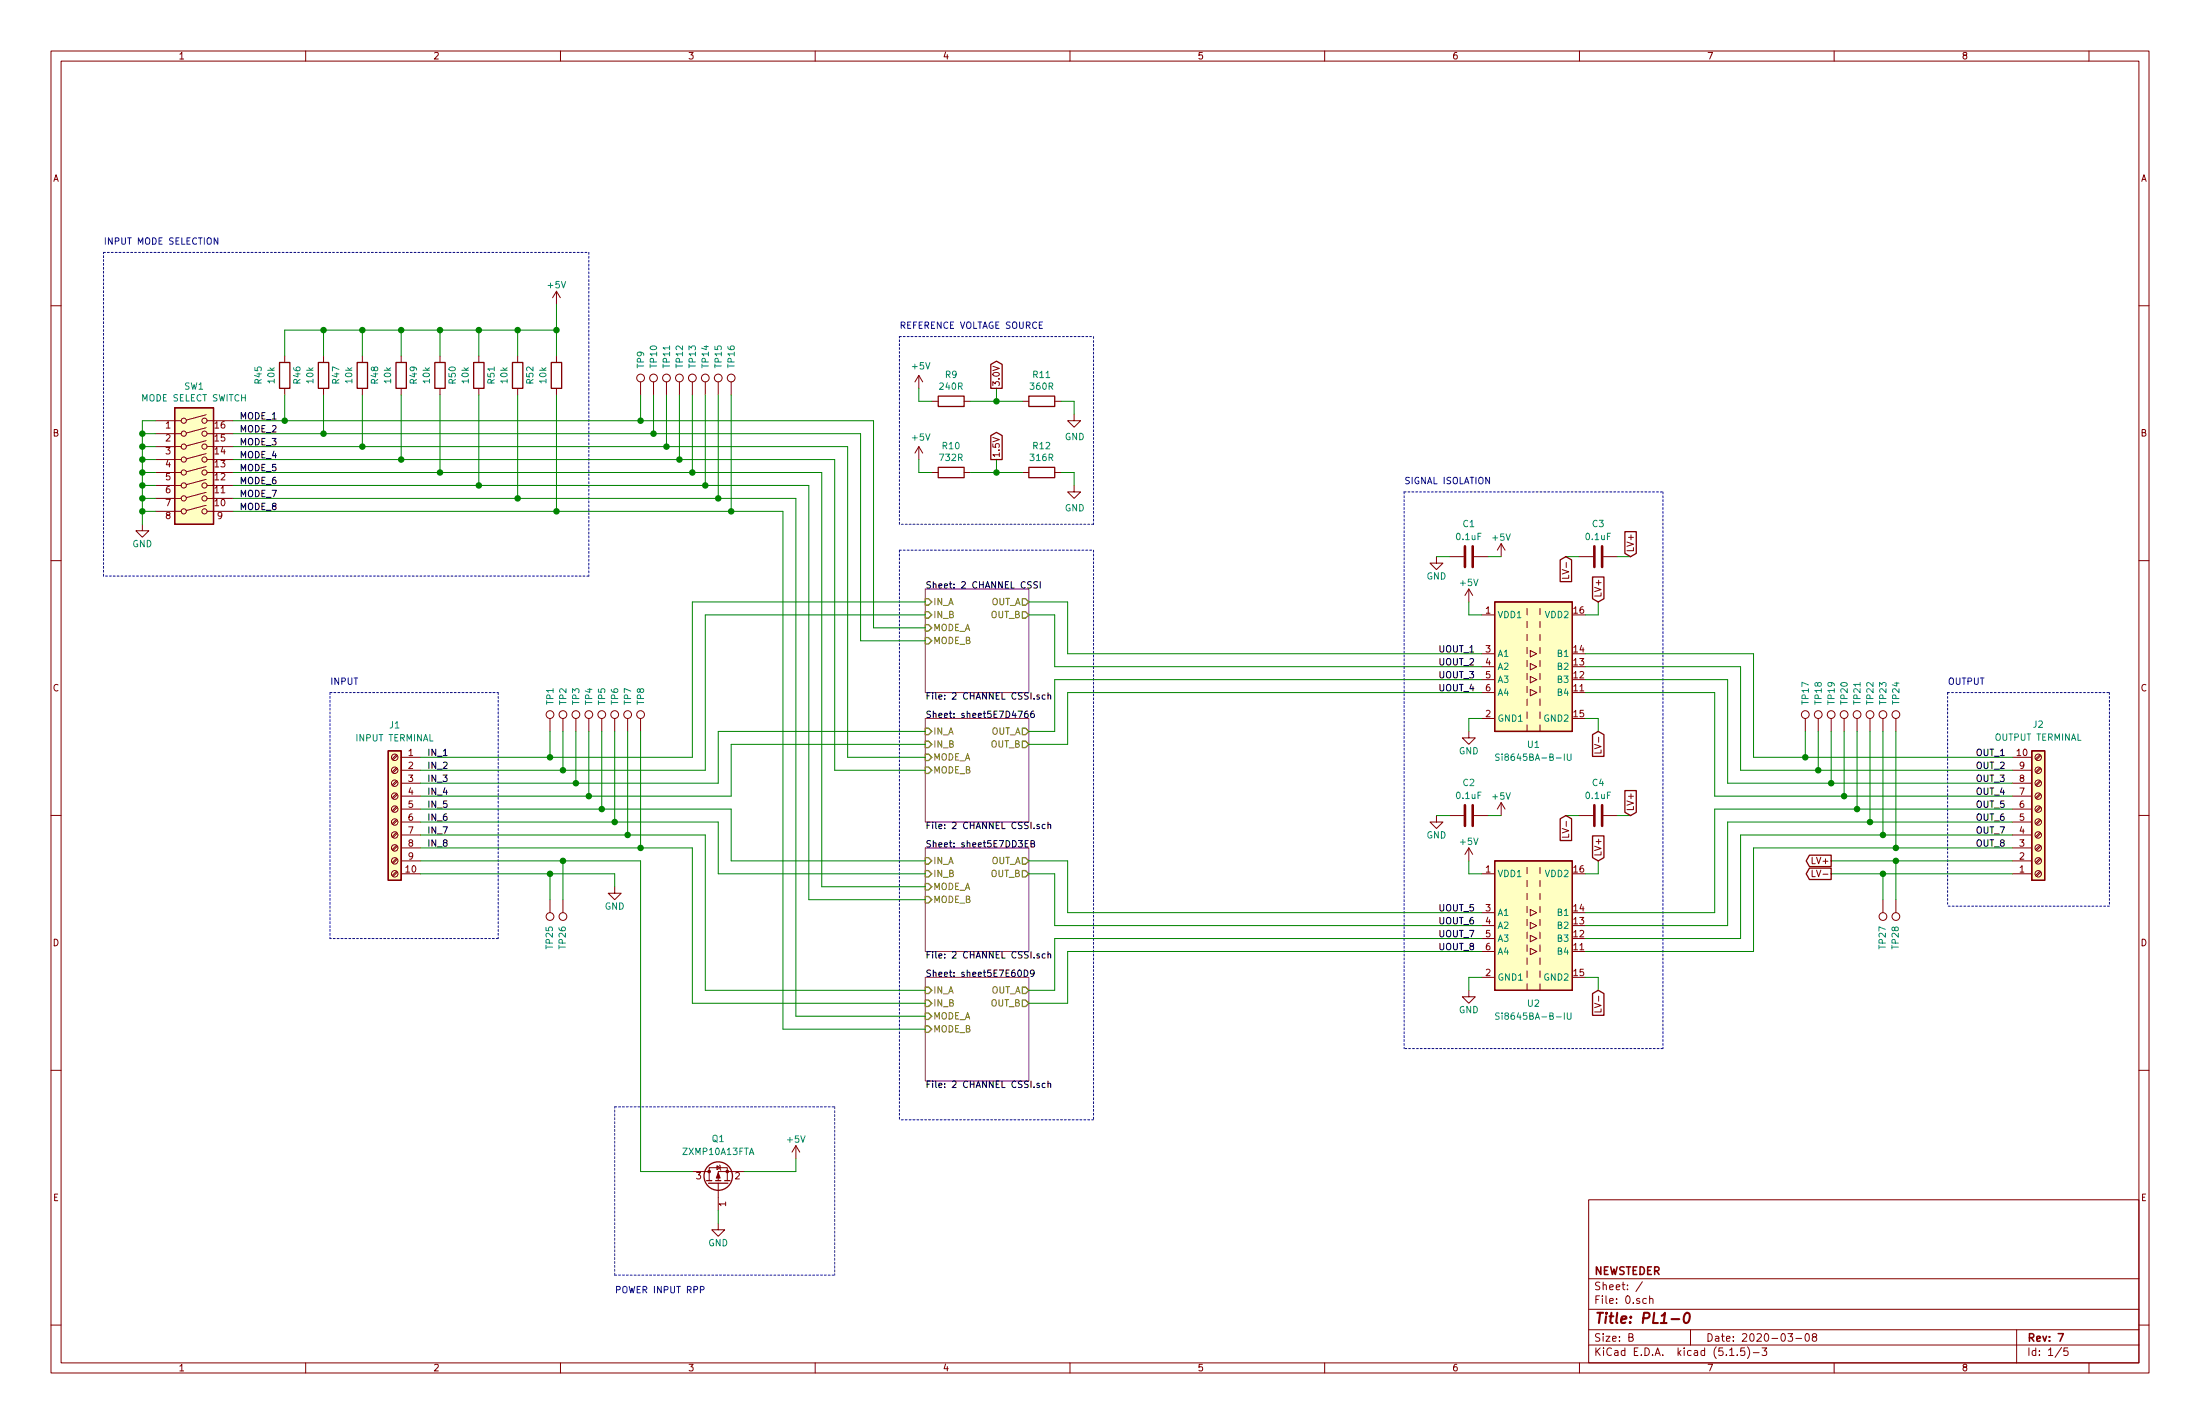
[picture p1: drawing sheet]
EESchema Schematic File Version 4
EELAYER 30 0
EELAYER END
$Descr B 17000 11000
encoding utf-8
Sheet 1 5
Title "PL1-0"
Date "2020-03-08"
Rev "7"
Comp "NEWSTEDER"
Comment1 ""
Comment2 ""
Comment3 ""
Comment4 ""
$EndDescr
$Comp
L Connector:Screw_Terminal_01x10 J2
U 1 1
P 15750 6350
F 0 "J2" H 15750 5600 50  0000 C CNN
F 1 "OUTPUT TERMINAL" H 15750 5700 50  0000 C CNN
F 2 "newsteder:TerminalBlock_Phoenix_PT-1,5-10-5.0-H_1x10_P5.00mm_Horizontal" H 15750 6350 50  0001 C CNN
F 3 "~" H 15750 6350 50  0001 C CNN
	1    15750 6350
	1    0    0    1   
$EndComp
$Comp
L Isolator:Si8645BA-B-IU U1
U 1 1
P 11850 5150
F 0 "U1" H 11850 4550 50  0000 C CNN
F 1 "Si8645BA-B-IU" H 11850 4450 50  0000 C CNN
F 2 "Package_SO:QSOP-16_3.9x4.9mm_P0.635mm" H 11850 4600 50  0001 C CIN
F 3 "https://www.silabs.com/documents/public/data-sheets/si864x-datasheet.pdf" H 11850 5550 50  0001 C CNN
	1    11850 5150
	1    0    0    -1  
$EndComp
$Comp
L Isolator:Si8645BA-B-IU U2
U 1 1
P 11850 7150
F 0 "U2" H 11850 6550 50  0000 C CNN
F 1 "Si8645BA-B-IU" H 11850 6450 50  0000 C CNN
F 2 "Package_SO:QSOP-16_3.9x4.9mm_P0.635mm" H 11850 6600 50  0001 C CIN
F 3 "https://www.silabs.com/documents/public/data-sheets/si864x-datasheet.pdf" H 11850 7550 50  0001 C CNN
	1    11850 7150
	1    0    0    -1  
$EndComp
$Comp
L Switch:SW_DIP_x08 SW1
U 1 1
P 1500 3650
F 0 "SW1" H 1500 4317 50  0000 C CNN
F 1 "MODE SELECT SWITCH" H 1500 4226 50  0000 C CNN
F 2 "Button_Switch_THT:SW_DIP_SPSTx08_Slide_9.78x22.5mm_W7.62mm_P2.54mm" H 1500 3650 50  0001 C CNN
F 3 "~" H 1500 3650 50  0001 C CNN
	1    1500 3650
	1    0    0    -1  
$EndComp
$Comp
L power:+5V #PWR09
U 1 1
P 11350 4650
F 0 "#PWR09" H 11350 4500 50  0001 C CNN
F 1 "+5V" H 11350 4800 50  0000 C CNN
F 2 "" H 11350 4650 50  0001 C CNN
F 3 "" H 11350 4650 50  0001 C CNN
	1    11350 4650
	1    0    0    -1  
$EndComp
Wire Wire Line
	11350 4650 11350 4750
Wire Wire Line
	11350 4750 11450 4750
$Comp
L power:GND #PWR010
U 1 1
P 11350 5650
F 0 "#PWR010" H 11350 5400 50  0001 C CNN
F 1 "GND" H 11350 5500 50  0000 C CNN
F 2 "" H 11350 5650 50  0001 C CNN
F 3 "" H 11350 5650 50  0001 C CNN
	1    11350 5650
	1    0    0    -1  
$EndComp
Wire Wire Line
	11350 5650 11350 5550
Wire Wire Line
	11350 5550 11450 5550
$Comp
L power:+5V #PWR011
U 1 1
P 11350 6650
F 0 "#PWR011" H 11350 6500 50  0001 C CNN
F 1 "+5V" H 11350 6800 50  0000 C CNN
F 2 "" H 11350 6650 50  0001 C CNN
F 3 "" H 11350 6650 50  0001 C CNN
	1    11350 6650
	1    0    0    -1  
$EndComp
Wire Wire Line
	11350 6650 11350 6750
Wire Wire Line
	11350 6750 11450 6750
$Comp
L power:GND #PWR012
U 1 1
P 11350 7650
F 0 "#PWR012" H 11350 7400 50  0001 C CNN
F 1 "GND" H 11350 7500 50  0000 C CNN
F 2 "" H 11350 7650 50  0001 C CNN
F 3 "" H 11350 7650 50  0001 C CNN
	1    11350 7650
	1    0    0    -1  
$EndComp
Wire Wire Line
	11350 7650 11350 7550
Wire Wire Line
	11350 7550 11450 7550
$Comp
L Device:C C3
U 1 1
P 12350 4300
F 0 "C3" V 12600 4300 50  0000 C CNN
F 1 "0.1uF" V 12500 4300 50  0000 C CNN
F 2 "Capacitor_SMD:C_0603_1608Metric" H 12388 4150 50  0001 C CNN
F 3 "~" H 12350 4300 50  0001 C CNN
	1    12350 4300
	0    -1   -1   0   
$EndComp
$Comp
L Device:C C4
U 1 1
P 12350 6300
F 0 "C4" V 12600 6300 50  0000 C CNN
F 1 "0.1uF" V 12500 6300 50  0000 C CNN
F 2 "Capacitor_SMD:C_0603_1608Metric" H 12388 6150 50  0001 C CNN
F 3 "~" H 12350 6300 50  0001 C CNN
	1    12350 6300
	0    -1   -1   0   
$EndComp
$Comp
L Device:C C2
U 1 1
P 11350 6300
F 0 "C2" V 11600 6300 50  0000 C CNN
F 1 "0.1uF" V 11500 6300 50  0000 C CNN
F 2 "Capacitor_SMD:C_0603_1608Metric" H 11388 6150 50  0001 C CNN
F 3 "~" H 11350 6300 50  0001 C CNN
	1    11350 6300
	0    -1   -1   0   
$EndComp
$Comp
L Device:C C1
U 1 1
P 11350 4300
F 0 "C1" V 11600 4300 50  0000 C CNN
F 1 "0.1uF" V 11500 4300 50  0000 C CNN
F 2 "Capacitor_SMD:C_0603_1608Metric" H 11388 4150 50  0001 C CNN
F 3 "~" H 11350 4300 50  0001 C CNN
	1    11350 4300
	0    -1   -1   0   
$EndComp
Text Label 11400 5050 2    50   ~ 0
UOUT_1
Text Label 11400 5150 2    50   ~ 0
UOUT_2
Text Label 11400 5250 2    50   ~ 0
UOUT_3
Text Label 11400 7050 2    50   ~ 0
UOUT_5
Text Label 11400 7150 2    50   ~ 0
UOUT_6
Text Label 11400 7250 2    50   ~ 0
UOUT_7
Text Label 11400 7350 2    50   ~ 0
UOUT_8
Text Label 15500 5850 2    50   ~ 0
OUT_1
Text Label 15500 5950 2    50   ~ 0
OUT_2
Text Label 15500 6050 2    50   ~ 0
OUT_3
Text Label 15500 6150 2    50   ~ 0
OUT_4
Text Label 15500 6250 2    50   ~ 0
OUT_5
Text Label 15500 6350 2    50   ~ 0
OUT_6
Text Label 15500 6450 2    50   ~ 0
OUT_7
Wire Wire Line
	12250 4750 12350 4750
Wire Wire Line
	12350 4750 12350 4650
Wire Wire Line
	12250 5550 12350 5550
Wire Wire Line
	12350 5550 12350 5650
Text GLabel 12350 4650 1    50   Input ~ 0
LV+
Text GLabel 12350 5650 3    50   Input ~ 0
LV-
Text GLabel 12350 6650 1    50   Input ~ 0
LV+
Wire Wire Line
	12250 6750 12350 6750
Wire Wire Line
	12350 6750 12350 6650
Wire Wire Line
	12250 7550 12350 7550
Wire Wire Line
	12350 7550 12350 7650
Text GLabel 12350 7650 3    50   Input ~ 0
LV-
Wire Wire Line
	1200 3950 1100 3950
Wire Wire Line
	1200 3250 1100 3250
Wire Wire Line
	1200 3350 1100 3350
Connection ~ 1100 3350
Wire Wire Line
	1100 3350 1100 3250
Wire Wire Line
	1200 3450 1100 3450
Connection ~ 1100 3450
Wire Wire Line
	1200 3550 1100 3550
Connection ~ 1100 3550
Wire Wire Line
	1100 3550 1100 3450
Wire Wire Line
	1200 3650 1100 3650
Connection ~ 1100 3650
Wire Wire Line
	1100 3650 1100 3550
Wire Wire Line
	1100 3450 1100 3350
Wire Wire Line
	1100 3950 1100 3850
Wire Wire Line
	1200 3750 1100 3750
Connection ~ 1100 3750
Wire Wire Line
	1100 3750 1100 3650
Wire Wire Line
	1200 3850 1100 3850
Connection ~ 1100 3850
Wire Wire Line
	1100 3850 1100 3750
$Comp
L power:GND #PWR01
U 1 1
P 1100 4050
F 0 "#PWR01" H 1100 3800 50  0001 C CNN
F 1 "GND" H 1100 3900 50  0000 C CNN
F 2 "" H 1100 4050 50  0001 C CNN
F 3 "" H 1100 4050 50  0001 C CNN
	1    1100 4050
	1    0    0    -1  
$EndComp
Wire Wire Line
	1100 4050 1100 3950
Connection ~ 1100 3950
$Comp
L power:+5V #PWR013
U 1 1
P 11600 4300
F 0 "#PWR013" H 11600 4150 50  0001 C CNN
F 1 "+5V" H 11600 4450 50  0000 C CNN
F 2 "" H 11600 4300 50  0001 C CNN
F 3 "" H 11600 4300 50  0001 C CNN
	1    11600 4300
	1    0    0    -1  
$EndComp
Wire Wire Line
	11500 4300 11600 4300
$Comp
L power:GND #PWR07
U 1 1
P 11100 4300
F 0 "#PWR07" H 11100 4050 50  0001 C CNN
F 1 "GND" H 11100 4150 50  0000 C CNN
F 2 "" H 11100 4300 50  0001 C CNN
F 3 "" H 11100 4300 50  0001 C CNN
	1    11100 4300
	1    0    0    -1  
$EndComp
Wire Wire Line
	11100 4300 11200 4300
Text GLabel 12600 4300 1    50   Input ~ 0
LV+
Wire Wire Line
	12600 4300 12500 4300
Text GLabel 12100 4300 3    50   Input ~ 0
LV-
Wire Wire Line
	12100 4300 12200 4300
$Comp
L power:+5V #PWR014
U 1 1
P 11600 6300
F 0 "#PWR014" H 11600 6150 50  0001 C CNN
F 1 "+5V" H 11600 6450 50  0000 C CNN
F 2 "" H 11600 6300 50  0001 C CNN
F 3 "" H 11600 6300 50  0001 C CNN
	1    11600 6300
	1    0    0    -1  
$EndComp
Wire Wire Line
	11600 6300 11500 6300
$Comp
L power:GND #PWR08
U 1 1
P 11100 6300
F 0 "#PWR08" H 11100 6050 50  0001 C CNN
F 1 "GND" H 11100 6150 50  0000 C CNN
F 2 "" H 11100 6300 50  0001 C CNN
F 3 "" H 11100 6300 50  0001 C CNN
	1    11100 6300
	1    0    0    -1  
$EndComp
Wire Wire Line
	11100 6300 11200 6300
Text GLabel 12600 6300 1    50   Input ~ 0
LV+
Wire Wire Line
	12600 6300 12500 6300
Text GLabel 12100 6300 3    50   Input ~ 0
LV-
Wire Wire Line
	12100 6300 12200 6300
Text GLabel 14150 6650 0    50   Output ~ 0
LV+
Text GLabel 14150 6750 0    50   Output ~ 0
LV-
$Comp
L Device:R R9
U 1 1
P 7350 3100
F 0 "R9" V 7143 3100 50  0000 C CNN
F 1 "240R" V 7234 3100 50  0000 C CNN
F 2 "Resistor_SMD:R_0603_1608Metric" V 7280 3100 50  0001 C CNN
F 3 "~" H 7350 3100 50  0001 C CNN
	1    7350 3100
	0    -1   1    0   
$EndComp
$Comp
L Device:R R11
U 1 1
P 8050 3100
F 0 "R11" V 7843 3100 50  0000 C CNN
F 1 "360R" V 7934 3100 50  0000 C CNN
F 2 "Resistor_SMD:R_0603_1608Metric" V 7980 3100 50  0001 C CNN
F 3 "~" H 8050 3100 50  0001 C CNN
	1    8050 3100
	0    -1   1    0   
$EndComp
$Comp
L power:GND #PWR017
U 1 1
P 8300 3200
F 0 "#PWR017" H 8300 2950 50  0001 C CNN
F 1 "GND" H 8305 3027 50  0000 C CNN
F 2 "" H 8300 3200 50  0001 C CNN
F 3 "" H 8300 3200 50  0001 C CNN
	1    8300 3200
	1    0    0    -1  
$EndComp
Wire Wire Line
	8300 3200 8300 3100
Wire Wire Line
	8300 3100 8200 3100
Wire Wire Line
	7200 3100 7100 3100
Wire Wire Line
	7100 3100 7100 3000
$Comp
L power:+5V #PWR015
U 1 1
P 7100 3000
F 0 "#PWR015" H 7100 2850 50  0001 C CNN
F 1 "+5V" H 7115 3173 50  0000 C CNN
F 2 "" H 7100 3000 50  0001 C CNN
F 3 "" H 7100 3000 50  0001 C CNN
	1    7100 3000
	1    0    0    -1  
$EndComp
Wire Wire Line
	7500 3100 7700 3100
Text GLabel 7700 3000 1    50   Output ~ 0
3.0V
Wire Wire Line
	7700 3000 7700 3100
Connection ~ 7700 3100
Wire Wire Line
	7700 3100 7900 3100
$Comp
L Device:R R10
U 1 1
P 7350 3650
F 0 "R10" V 7143 3650 50  0000 C CNN
F 1 "732R" V 7234 3650 50  0000 C CNN
F 2 "Resistor_SMD:R_0603_1608Metric" V 7280 3650 50  0001 C CNN
F 3 "~" H 7350 3650 50  0001 C CNN
	1    7350 3650
	0    -1   1    0   
$EndComp
$Comp
L Device:R R12
U 1 1
P 8050 3650
F 0 "R12" V 7843 3650 50  0000 C CNN
F 1 "316R" V 7934 3650 50  0000 C CNN
F 2 "Resistor_SMD:R_0603_1608Metric" V 7980 3650 50  0001 C CNN
F 3 "~" H 8050 3650 50  0001 C CNN
	1    8050 3650
	0    -1   1    0   
$EndComp
$Comp
L power:GND #PWR018
U 1 1
P 8300 3750
F 0 "#PWR018" H 8300 3500 50  0001 C CNN
F 1 "GND" H 8305 3577 50  0000 C CNN
F 2 "" H 8300 3750 50  0001 C CNN
F 3 "" H 8300 3750 50  0001 C CNN
	1    8300 3750
	1    0    0    -1  
$EndComp
Wire Wire Line
	8300 3750 8300 3650
Wire Wire Line
	8300 3650 8200 3650
Wire Wire Line
	7200 3650 7100 3650
Wire Wire Line
	7100 3650 7100 3550
$Comp
L power:+5V #PWR016
U 1 1
P 7100 3550
F 0 "#PWR016" H 7100 3400 50  0001 C CNN
F 1 "+5V" H 7115 3723 50  0000 C CNN
F 2 "" H 7100 3550 50  0001 C CNN
F 3 "" H 7100 3550 50  0001 C CNN
	1    7100 3550
	1    0    0    -1  
$EndComp
Wire Wire Line
	7500 3650 7700 3650
Text GLabel 7700 3550 1    50   Output ~ 0
1.5V
Wire Wire Line
	7700 3550 7700 3650
Connection ~ 7700 3650
Wire Wire Line
	7700 3650 7900 3650
Text Notes 6950 2550 0    50   ~ 0
REFERENCE VOLTAGE SOURCE
$Comp
L power:+5V #PWR04
U 1 1
P 4300 2350
F 0 "#PWR04" H 4300 2200 50  0001 C CNN
F 1 "+5V" H 4300 2500 50  0000 C CNN
F 2 "" H 4300 2350 50  0001 C CNN
F 3 "" H 4300 2350 50  0001 C CNN
	1    4300 2350
	1    0    0    -1  
$EndComp
Text Label 1850 3250 0    50   ~ 0
MODE_1
Text Label 1850 3350 0    50   ~ 0
MODE_2
Text Label 1850 3450 0    50   ~ 0
MODE_3
Text Label 1850 3550 0    50   ~ 0
MODE_4
Text Label 1850 3650 0    50   ~ 0
MODE_5
Text Label 1850 3750 0    50   ~ 0
MODE_6
Text Label 1850 3850 0    50   ~ 0
MODE_7
Text Label 1850 3950 0    50   ~ 0
MODE_8
Text Label 15500 6550 2    50   ~ 0
OUT_8
$Sheet
S 7150 4550 800  800 
U 5E7D1342
F0 "2 CHANNEL CSSI" 50
F1 "2 CHANNEL CSSI.sch" 50
F2 "IN_A" I L 7150 4650 50 
F3 "IN_B" I L 7150 4750 50 
F4 "OUT_A" O R 7950 4650 50 
F5 "OUT_B" O R 7950 4750 50 
F6 "MODE_B" I L 7150 4950 50 
F7 "MODE_A" I L 7150 4850 50 
$EndSheet
$Sheet
S 7150 5550 800  800 
U 5E7D476E
F0 "sheet5E7D4766" 50
F1 "2 CHANNEL CSSI.sch" 50
F2 "IN_A" I L 7150 5650 50 
F3 "IN_B" I L 7150 5750 50 
F4 "OUT_A" O R 7950 5650 50 
F5 "OUT_B" O R 7950 5750 50 
F6 "MODE_B" I L 7150 5950 50 
F7 "MODE_A" I L 7150 5850 50 
$EndSheet
$Sheet
S 7150 6550 800  800 
U 5E7DD3F3
F0 "sheet5E7DD3EB" 50
F1 "2 CHANNEL CSSI.sch" 50
F2 "IN_A" I L 7150 6650 50 
F3 "IN_B" I L 7150 6750 50 
F4 "OUT_A" O R 7950 6650 50 
F5 "OUT_B" O R 7950 6750 50 
F6 "MODE_B" I L 7150 6950 50 
F7 "MODE_A" I L 7150 6850 50 
$EndSheet
$Sheet
S 7150 7550 800  800 
U 5E7E60E1
F0 "sheet5E7E60D9" 50
F1 "2 CHANNEL CSSI.sch" 50
F2 "IN_A" I L 7150 7650 50 
F3 "IN_B" I L 7150 7750 50 
F4 "OUT_A" O R 7950 7650 50 
F5 "OUT_B" O R 7950 7750 50 
F6 "MODE_B" I L 7150 7950 50 
F7 "MODE_A" I L 7150 7850 50 
$EndSheet
Text Label 11400 5350 2    50   ~ 0
UOUT_4
Wire Wire Line
	7950 6750 8150 6750
Wire Wire Line
	8150 6750 8150 7150
Wire Wire Line
	7950 6650 8250 6650
Wire Wire Line
	8250 6650 8250 7050
Wire Wire Line
	7950 7650 8150 7650
Wire Wire Line
	8150 7650 8150 7250
Wire Wire Line
	7950 7750 8250 7750
Wire Wire Line
	8250 7750 8250 7350
Wire Wire Line
	7950 4750 8150 4750
Wire Wire Line
	8150 4750 8150 5150
Wire Wire Line
	7950 4650 8250 4650
Wire Wire Line
	8250 4650 8250 5050
Wire Wire Line
	7950 5650 8150 5650
Wire Wire Line
	8150 5650 8150 5250
Wire Wire Line
	7950 5750 8250 5750
Wire Wire Line
	8250 5750 8250 5350
Wire Notes Line
	10850 3800 12850 3800
Wire Notes Line
	12850 3800 12850 8100
Wire Notes Line
	12850 8100 10850 8100
Wire Notes Line
	10850 3800 10850 8100
Text Notes 10850 3750 0    50   ~ 0
SIGNAL ISOLATION
Text Notes 800  1900 0    50   ~ 0
INPUT MODE SELECTION
Wire Notes Line
	15050 5350 16300 5350
Wire Notes Line
	16300 5350 16300 7000
Wire Notes Line
	16300 7000 15050 7000
Wire Notes Line
	15050 5350 15050 7000
Wire Notes Line
	6950 4250 8450 4250
Wire Notes Line
	8450 4250 8450 8650
Wire Notes Line
	8450 8650 6950 8650
Wire Notes Line
	6950 4250 6950 8650
Wire Notes Line
	6950 4050 6950 2600
Wire Notes Line
	6950 2600 8450 2600
Wire Notes Line
	8450 2600 8450 4050
Wire Notes Line
	8450 4050 6950 4050
Text Notes 15050 5300 0    50   ~ 0
OUTPUT
$Comp
L Device:R R45
U 1 1
P 2200 2900
F 0 "R45" V 2400 2900 50  0000 C CNN
F 1 "10k" V 2300 2900 50  0000 C CNN
F 2 "Resistor_SMD:R_0603_1608Metric" V 2130 2900 50  0001 C CNN
F 3 "~" H 2200 2900 50  0001 C CNN
	1    2200 2900
	-1   0    0    -1  
$EndComp
$Comp
L Device:R R46
U 1 1
P 2500 2900
F 0 "R46" V 2700 2900 50  0000 C CNN
F 1 "10k" V 2600 2900 50  0000 C CNN
F 2 "Resistor_SMD:R_0603_1608Metric" V 2430 2900 50  0001 C CNN
F 3 "~" H 2500 2900 50  0001 C CNN
	1    2500 2900
	-1   0    0    -1  
$EndComp
$Comp
L Device:R R47
U 1 1
P 2800 2900
F 0 "R47" V 3000 2900 50  0000 C CNN
F 1 "10k" V 2900 2900 50  0000 C CNN
F 2 "Resistor_SMD:R_0603_1608Metric" V 2730 2900 50  0001 C CNN
F 3 "~" H 2800 2900 50  0001 C CNN
	1    2800 2900
	-1   0    0    -1  
$EndComp
$Comp
L Device:R R48
U 1 1
P 3100 2900
F 0 "R48" V 3300 2900 50  0000 C CNN
F 1 "10k" V 3200 2900 50  0000 C CNN
F 2 "Resistor_SMD:R_0603_1608Metric" V 3030 2900 50  0001 C CNN
F 3 "~" H 3100 2900 50  0001 C CNN
	1    3100 2900
	-1   0    0    -1  
$EndComp
$Comp
L Device:R R49
U 1 1
P 3400 2900
F 0 "R49" V 3600 2900 50  0000 C CNN
F 1 "10k" V 3500 2900 50  0000 C CNN
F 2 "Resistor_SMD:R_0603_1608Metric" V 3330 2900 50  0001 C CNN
F 3 "~" H 3400 2900 50  0001 C CNN
	1    3400 2900
	-1   0    0    -1  
$EndComp
$Comp
L Device:R R50
U 1 1
P 3700 2900
F 0 "R50" V 3900 2900 50  0000 C CNN
F 1 "10k" V 3800 2900 50  0000 C CNN
F 2 "Resistor_SMD:R_0603_1608Metric" V 3630 2900 50  0001 C CNN
F 3 "~" H 3700 2900 50  0001 C CNN
	1    3700 2900
	-1   0    0    -1  
$EndComp
$Comp
L Device:R R51
U 1 1
P 4000 2900
F 0 "R51" V 4200 2900 50  0000 C CNN
F 1 "10k" V 4100 2900 50  0000 C CNN
F 2 "Resistor_SMD:R_0603_1608Metric" V 3930 2900 50  0001 C CNN
F 3 "~" H 4000 2900 50  0001 C CNN
	1    4000 2900
	-1   0    0    -1  
$EndComp
$Comp
L Device:R R52
U 1 1
P 4300 2900
F 0 "R52" V 4500 2900 50  0000 C CNN
F 1 "10k" V 4400 2900 50  0000 C CNN
F 2 "Resistor_SMD:R_0603_1608Metric" V 4230 2900 50  0001 C CNN
F 3 "~" H 4300 2900 50  0001 C CNN
	1    4300 2900
	-1   0    0    -1  
$EndComp
Wire Wire Line
	2200 2750 2200 2550
Wire Wire Line
	2200 2550 2500 2550
Wire Wire Line
	4300 2550 4300 2750
Wire Wire Line
	4300 2350 4300 2550
Connection ~ 4300 2550
Wire Wire Line
	4000 2750 4000 2550
Connection ~ 4000 2550
Wire Wire Line
	4000 2550 4300 2550
Wire Wire Line
	3700 2750 3700 2550
Connection ~ 3700 2550
Wire Wire Line
	3700 2550 4000 2550
Wire Wire Line
	3400 2750 3400 2550
Connection ~ 3400 2550
Wire Wire Line
	3400 2550 3700 2550
Wire Wire Line
	3100 2750 3100 2550
Connection ~ 3100 2550
Wire Wire Line
	3100 2550 3400 2550
Wire Wire Line
	2800 2750 2800 2550
Connection ~ 2800 2550
Wire Wire Line
	2800 2550 3100 2550
Wire Wire Line
	2500 2750 2500 2550
Connection ~ 2500 2550
Wire Wire Line
	2500 2550 2800 2550
Wire Wire Line
	4300 3950 4300 3050
Wire Wire Line
	4000 3050 4000 3850
Connection ~ 4000 3850
Wire Wire Line
	3700 3050 3700 3750
Connection ~ 3700 3750
Wire Wire Line
	3400 3050 3400 3650
Connection ~ 3400 3650
Wire Wire Line
	3100 3050 3100 3550
Connection ~ 3100 3550
Wire Wire Line
	2800 3050 2800 3450
Connection ~ 2800 3450
Wire Wire Line
	1800 3950 4300 3950
Wire Wire Line
	1800 3850 4000 3850
Wire Wire Line
	1800 3750 3700 3750
Wire Wire Line
	1800 3650 3400 3650
Wire Wire Line
	1800 3550 3100 3550
Wire Wire Line
	1800 3450 2800 3450
Wire Wire Line
	1800 3350 2500 3350
Wire Wire Line
	1800 3250 2200 3250
Wire Wire Line
	2200 3050 2200 3250
Connection ~ 2200 3250
Wire Wire Line
	2500 3050 2500 3350
Connection ~ 2500 3350
Wire Notes Line
	800  4450 800  1950
$Comp
L Connector:TestPoint TP17
U 1 1
P 13950 5650
F 0 "TP17" V 13950 5850 50  0000 L CNN
F 1 "TestPoint" H 14008 5677 50  0001 L CNN
F 2 "TestPoint:TestPoint_Pad_D1.0mm" H 14150 5650 50  0001 C CNN
F 3 "~" H 14150 5650 50  0001 C CNN
	1    13950 5650
	1    0    0    -1  
$EndComp
$Comp
L Connector:TestPoint TP18
U 1 1
P 14050 5650
F 0 "TP18" V 14050 5850 50  0000 L CNN
F 1 "TestPoint" H 14108 5677 50  0001 L CNN
F 2 "TestPoint:TestPoint_Pad_D1.0mm" H 14250 5650 50  0001 C CNN
F 3 "~" H 14250 5650 50  0001 C CNN
	1    14050 5650
	1    0    0    -1  
$EndComp
$Comp
L Connector:TestPoint TP19
U 1 1
P 14150 5650
F 0 "TP19" V 14150 5850 50  0000 L CNN
F 1 "TestPoint" H 14208 5677 50  0001 L CNN
F 2 "TestPoint:TestPoint_Pad_D1.0mm" H 14350 5650 50  0001 C CNN
F 3 "~" H 14350 5650 50  0001 C CNN
	1    14150 5650
	1    0    0    -1  
$EndComp
$Comp
L Connector:TestPoint TP20
U 1 1
P 14250 5650
F 0 "TP20" V 14250 5850 50  0000 L CNN
F 1 "TestPoint" H 14308 5677 50  0001 L CNN
F 2 "TestPoint:TestPoint_Pad_D1.0mm" H 14450 5650 50  0001 C CNN
F 3 "~" H 14450 5650 50  0001 C CNN
	1    14250 5650
	1    0    0    -1  
$EndComp
$Comp
L Connector:TestPoint TP21
U 1 1
P 14350 5650
F 0 "TP21" V 14350 5850 50  0000 L CNN
F 1 "TestPoint" H 14408 5677 50  0001 L CNN
F 2 "TestPoint:TestPoint_Pad_D1.0mm" H 14550 5650 50  0001 C CNN
F 3 "~" H 14550 5650 50  0001 C CNN
	1    14350 5650
	1    0    0    -1  
$EndComp
$Comp
L Connector:TestPoint TP22
U 1 1
P 14450 5650
F 0 "TP22" V 14450 5850 50  0000 L CNN
F 1 "TestPoint" H 14508 5677 50  0001 L CNN
F 2 "TestPoint:TestPoint_Pad_D1.0mm" H 14650 5650 50  0001 C CNN
F 3 "~" H 14650 5650 50  0001 C CNN
	1    14450 5650
	1    0    0    -1  
$EndComp
$Comp
L Connector:TestPoint TP23
U 1 1
P 14550 5650
F 0 "TP23" V 14550 5850 50  0000 L CNN
F 1 "TestPoint" H 14608 5677 50  0001 L CNN
F 2 "TestPoint:TestPoint_Pad_D1.0mm" H 14750 5650 50  0001 C CNN
F 3 "~" H 14750 5650 50  0001 C CNN
	1    14550 5650
	1    0    0    -1  
$EndComp
$Comp
L Connector:TestPoint TP24
U 1 1
P 14650 5650
F 0 "TP24" V 14650 5850 50  0000 L CNN
F 1 "TestPoint" H 14708 5677 50  0001 L CNN
F 2 "TestPoint:TestPoint_Pad_D1.0mm" H 14850 5650 50  0001 C CNN
F 3 "~" H 14850 5650 50  0001 C CNN
	1    14650 5650
	1    0    0    -1  
$EndComp
Wire Wire Line
	13550 7350 13550 6550
Wire Wire Line
	13450 7250 13450 6450
Wire Wire Line
	13350 7150 13350 6350
Wire Wire Line
	13250 6250 13250 7050
Wire Wire Line
	13550 5050 13550 5850
Wire Wire Line
	13450 5150 13450 5950
Wire Wire Line
	13350 5250 13350 6050
Wire Wire Line
	13250 6150 13250 5350
$Comp
L Connector:TestPoint TP8
U 1 1
P 4950 5650
F 0 "TP8" V 4950 5850 50  0000 L CNN
F 1 "TestPoint" H 5008 5677 50  0001 L CNN
F 2 "TestPoint:TestPoint_Pad_D1.0mm" H 5150 5650 50  0001 C CNN
F 3 "~" H 5150 5650 50  0001 C CNN
	1    4950 5650
	1    0    0    -1  
$EndComp
$Comp
L Connector:TestPoint TP10
U 1 1
P 5050 3050
F 0 "TP10" V 5050 3250 50  0000 L CNN
F 1 "TestPoint" H 5108 3077 50  0001 L CNN
F 2 "TestPoint:TestPoint_Pad_D1.0mm" H 5250 3050 50  0001 C CNN
F 3 "~" H 5250 3050 50  0001 C CNN
	1    5050 3050
	1    0    0    -1  
$EndComp
$Comp
L Connector:TestPoint TP11
U 1 1
P 5150 3050
F 0 "TP11" V 5150 3250 50  0000 L CNN
F 1 "TestPoint" H 5208 3077 50  0001 L CNN
F 2 "TestPoint:TestPoint_Pad_D1.0mm" H 5350 3050 50  0001 C CNN
F 3 "~" H 5350 3050 50  0001 C CNN
	1    5150 3050
	1    0    0    -1  
$EndComp
$Comp
L Connector:TestPoint TP12
U 1 1
P 5250 3050
F 0 "TP12" V 5250 3250 50  0000 L CNN
F 1 "TestPoint" H 5308 3077 50  0001 L CNN
F 2 "TestPoint:TestPoint_Pad_D1.0mm" H 5450 3050 50  0001 C CNN
F 3 "~" H 5450 3050 50  0001 C CNN
	1    5250 3050
	1    0    0    -1  
$EndComp
$Comp
L Connector:TestPoint TP13
U 1 1
P 5350 3050
F 0 "TP13" V 5350 3250 50  0000 L CNN
F 1 "TestPoint" H 5408 3077 50  0001 L CNN
F 2 "TestPoint:TestPoint_Pad_D1.0mm" H 5550 3050 50  0001 C CNN
F 3 "~" H 5550 3050 50  0001 C CNN
	1    5350 3050
	1    0    0    -1  
$EndComp
$Comp
L Connector:TestPoint TP14
U 1 1
P 5450 3050
F 0 "TP14" V 5450 3250 50  0000 L CNN
F 1 "TestPoint" H 5508 3077 50  0001 L CNN
F 2 "TestPoint:TestPoint_Pad_D1.0mm" H 5650 3050 50  0001 C CNN
F 3 "~" H 5650 3050 50  0001 C CNN
	1    5450 3050
	1    0    0    -1  
$EndComp
$Comp
L Connector:TestPoint TP15
U 1 1
P 5550 3050
F 0 "TP15" V 5550 3250 50  0000 L CNN
F 1 "TestPoint" H 5608 3077 50  0001 L CNN
F 2 "TestPoint:TestPoint_Pad_D1.0mm" H 5750 3050 50  0001 C CNN
F 3 "~" H 5750 3050 50  0001 C CNN
	1    5550 3050
	1    0    0    -1  
$EndComp
$Comp
L Connector:TestPoint TP16
U 1 1
P 5650 3050
F 0 "TP16" V 5650 3250 50  0000 L CNN
F 1 "TestPoint" H 5708 3077 50  0001 L CNN
F 2 "TestPoint:TestPoint_Pad_D1.0mm" H 5850 3050 50  0001 C CNN
F 3 "~" H 5850 3050 50  0001 C CNN
	1    5650 3050
	1    0    0    -1  
$EndComp
Wire Wire Line
	13950 5650 13950 5850
Connection ~ 13950 5850
Wire Wire Line
	13950 5850 15550 5850
Wire Wire Line
	14050 5650 14050 5950
Connection ~ 14050 5950
Wire Wire Line
	14050 5950 15550 5950
Wire Wire Line
	14150 5650 14150 6050
Connection ~ 14150 6050
Wire Wire Line
	14150 6050 15550 6050
Wire Wire Line
	14250 5650 14250 6150
Connection ~ 14250 6150
Wire Wire Line
	14250 6150 15550 6150
Wire Wire Line
	14350 5650 14350 6250
Connection ~ 14350 6250
Wire Wire Line
	14350 6250 15550 6250
Wire Wire Line
	14450 5650 14450 6350
Connection ~ 14450 6350
Wire Wire Line
	14450 6350 15550 6350
Wire Wire Line
	14550 5650 14550 6450
Connection ~ 14550 6450
Wire Wire Line
	14550 6450 15550 6450
Wire Wire Line
	14650 5650 14650 6550
Connection ~ 14650 6550
Wire Wire Line
	14650 6550 15550 6550
Wire Wire Line
	13250 6150 14250 6150
Wire Wire Line
	13350 6050 14150 6050
Wire Wire Line
	13450 5950 14050 5950
Wire Wire Line
	13550 5850 13950 5850
Wire Wire Line
	13250 6250 14350 6250
Wire Wire Line
	13350 6350 14450 6350
Wire Wire Line
	13450 6450 14550 6450
Wire Wire Line
	13550 6550 14650 6550
Wire Wire Line
	12250 5350 13250 5350
Wire Wire Line
	13350 5250 12250 5250
Wire Wire Line
	12250 5150 13450 5150
Wire Wire Line
	13550 5050 12250 5050
Wire Wire Line
	12250 7050 13250 7050
Wire Wire Line
	13350 7150 12250 7150
Wire Wire Line
	12250 7250 13450 7250
Wire Wire Line
	13550 7350 12250 7350
Connection ~ 4850 6450
Wire Wire Line
	4850 5650 4850 6450
Connection ~ 4750 6350
Wire Wire Line
	4750 5650 4750 6350
Connection ~ 4650 6250
Wire Wire Line
	4650 5650 4650 6250
Connection ~ 4550 6150
Wire Wire Line
	4550 5650 4550 6150
Connection ~ 4450 6050
Wire Wire Line
	4450 5650 4450 6050
Connection ~ 4350 5950
Wire Wire Line
	4350 5650 4350 5950
Connection ~ 4250 5850
Wire Wire Line
	4250 5650 4250 5850
Wire Wire Line
	3250 6450 4850 6450
Wire Wire Line
	3250 6350 4750 6350
Wire Wire Line
	3250 6250 4650 6250
Wire Wire Line
	3250 6150 4550 6150
Wire Wire Line
	3250 6050 4450 6050
Wire Wire Line
	3250 5950 4350 5950
Wire Wire Line
	3250 5850 4250 5850
$Comp
L Connector:TestPoint TP9
U 1 1
P 4950 3050
F 0 "TP9" V 4950 3250 50  0000 L CNN
F 1 "TestPoint" H 5008 3077 50  0001 L CNN
F 2 "TestPoint:TestPoint_Pad_D1.0mm" H 5150 3050 50  0001 C CNN
F 3 "~" H 5150 3050 50  0001 C CNN
	1    4950 3050
	1    0    0    -1  
$EndComp
$Comp
L Connector:TestPoint TP7
U 1 1
P 4850 5650
F 0 "TP7" V 4850 5850 50  0000 L CNN
F 1 "TestPoint" H 4908 5677 50  0001 L CNN
F 2 "TestPoint:TestPoint_Pad_D1.0mm" H 5050 5650 50  0001 C CNN
F 3 "~" H 5050 5650 50  0001 C CNN
	1    4850 5650
	1    0    0    -1  
$EndComp
$Comp
L Connector:TestPoint TP6
U 1 1
P 4750 5650
F 0 "TP6" V 4750 5850 50  0000 L CNN
F 1 "TestPoint" H 4808 5677 50  0001 L CNN
F 2 "TestPoint:TestPoint_Pad_D1.0mm" H 4950 5650 50  0001 C CNN
F 3 "~" H 4950 5650 50  0001 C CNN
	1    4750 5650
	1    0    0    -1  
$EndComp
$Comp
L Connector:TestPoint TP5
U 1 1
P 4650 5650
F 0 "TP5" V 4650 5850 50  0000 L CNN
F 1 "TestPoint" H 4708 5677 50  0001 L CNN
F 2 "TestPoint:TestPoint_Pad_D1.0mm" H 4850 5650 50  0001 C CNN
F 3 "~" H 4850 5650 50  0001 C CNN
	1    4650 5650
	1    0    0    -1  
$EndComp
$Comp
L Connector:TestPoint TP4
U 1 1
P 4550 5650
F 0 "TP4" V 4550 5850 50  0000 L CNN
F 1 "TestPoint" H 4608 5677 50  0001 L CNN
F 2 "TestPoint:TestPoint_Pad_D1.0mm" H 4750 5650 50  0001 C CNN
F 3 "~" H 4750 5650 50  0001 C CNN
	1    4550 5650
	1    0    0    -1  
$EndComp
$Comp
L Connector:TestPoint TP3
U 1 1
P 4450 5650
F 0 "TP3" V 4450 5850 50  0000 L CNN
F 1 "TestPoint" H 4508 5677 50  0001 L CNN
F 2 "TestPoint:TestPoint_Pad_D1.0mm" H 4650 5650 50  0001 C CNN
F 3 "~" H 4650 5650 50  0001 C CNN
	1    4450 5650
	1    0    0    -1  
$EndComp
$Comp
L Connector:TestPoint TP2
U 1 1
P 4350 5650
F 0 "TP2" V 4350 5850 50  0000 L CNN
F 1 "TestPoint" H 4408 5677 50  0001 L CNN
F 2 "TestPoint:TestPoint_Pad_D1.0mm" H 4550 5650 50  0001 C CNN
F 3 "~" H 4550 5650 50  0001 C CNN
	1    4350 5650
	1    0    0    -1  
$EndComp
$Comp
L Connector:TestPoint TP1
U 1 1
P 4250 5650
F 0 "TP1" V 4250 5850 50  0000 L CNN
F 1 "TestPoint" H 4308 5677 50  0001 L CNN
F 2 "TestPoint:TestPoint_Pad_D1.0mm" H 4450 5650 50  0001 C CNN
F 3 "~" H 4450 5650 50  0001 C CNN
	1    4250 5650
	1    0    0    -1  
$EndComp
Text Notes 2550 5300 0    50   ~ 0
INPUT
Wire Notes Line
	2550 5350 2550 7250
Wire Notes Line
	3850 7250 2550 7250
Wire Notes Line
	3850 5350 3850 7250
Wire Notes Line
	2550 5350 3850 5350
Text Label 3300 6550 0    50   ~ 0
IN_8
Text Label 3300 6450 0    50   ~ 0
IN_7
Text Label 3300 6350 0    50   ~ 0
IN_6
Text Label 3300 6250 0    50   ~ 0
IN_5
Text Label 3300 6150 0    50   ~ 0
IN_4
Text Label 3300 6050 0    50   ~ 0
IN_3
Text Label 3300 5950 0    50   ~ 0
IN_2
Text Label 3300 5850 0    50   ~ 0
IN_1
Wire Wire Line
	4750 6850 4750 6750
$Comp
L power:GND #PWR02
U 1 1
P 4750 6850
F 0 "#PWR02" H 4750 6600 50  0001 C CNN
F 1 "GND" H 4750 6700 50  0000 C CNN
F 2 "" H 4750 6850 50  0001 C CNN
F 3 "" H 4750 6850 50  0001 C CNN
	1    4750 6850
	1    0    0    -1  
$EndComp
$Comp
L Connector:Screw_Terminal_01x10 J1
U 1 1
P 3050 6250
F 0 "J1" H 3050 6900 50  0000 C CNN
F 1 "INPUT TERMINAL" H 3050 6800 50  0000 C CNN
F 2 "newsteder:TerminalBlock_Phoenix_PT-1,5-10-5.0-H_1x10_P5.00mm_Horizontal" H 3050 6250 50  0001 C CNN
F 3 "~" H 3050 6250 50  0001 C CNN
	1    3050 6250
	-1   0    0    -1  
$EndComp
Wire Wire Line
	4250 5850 5350 5850
Wire Wire Line
	5350 5850 5350 4650
Wire Wire Line
	5450 5950 5450 4750
Wire Wire Line
	4350 5950 5450 5950
Wire Wire Line
	5550 6050 5550 5650
Wire Wire Line
	4450 6050 5550 6050
Wire Wire Line
	5650 6150 5650 5750
Wire Wire Line
	4550 6150 5650 6150
Wire Wire Line
	5350 6550 5350 7750
Wire Wire Line
	5450 6450 5450 7650
Wire Wire Line
	4850 6450 5450 6450
Wire Wire Line
	4750 6350 5550 6350
Wire Wire Line
	5650 6250 5650 6650
Wire Wire Line
	4650 6250 5650 6250
Wire Wire Line
	5550 6350 5550 6750
Wire Notes Line
	4750 9850 6450 9850
Wire Notes Line
	6450 8550 6450 9850
Wire Notes Line
	4750 8550 6450 8550
Wire Notes Line
	4750 9850 4750 8550
Text Notes 4750 10000 0    50   ~ 0
POWER INPUT RPP
Wire Wire Line
	5750 9050 6150 9050
Wire Wire Line
	4950 9050 5350 9050
Wire Wire Line
	5550 9450 5550 9350
$Comp
L power:GND #PWR03
U 1 1
P 5550 9450
F 0 "#PWR03" H 5550 9200 50  0001 C CNN
F 1 "GND" H 5550 9300 50  0000 C CNN
F 2 "" H 5550 9450 50  0001 C CNN
F 3 "" H 5550 9450 50  0001 C CNN
	1    5550 9450
	1    0    0    -1  
$EndComp
$Comp
L power:+5V #PWR05
U 1 1
P 6150 8950
F 0 "#PWR05" H 6150 8800 50  0001 C CNN
F 1 "+5V" H 6150 9100 50  0000 C CNN
F 2 "" H 6150 8950 50  0001 C CNN
F 3 "" H 6150 8950 50  0001 C CNN
	1    6150 8950
	1    0    0    -1  
$EndComp
Wire Wire Line
	6150 9050 6150 8950
Wire Notes Line
	800  1950 4550 1950
Wire Notes Line
	4550 1950 4550 4450
Wire Notes Line
	4550 4450 800  4450
Wire Wire Line
	2200 3250 4950 3250
Wire Wire Line
	2500 3350 5050 3350
Wire Wire Line
	2800 3450 5150 3450
Wire Wire Line
	3100 3550 5250 3550
Wire Wire Line
	3400 3650 5350 3650
Wire Wire Line
	3700 3750 5450 3750
Wire Wire Line
	4000 3850 5550 3850
Wire Wire Line
	4950 3050 4950 3250
Connection ~ 4950 3250
Wire Wire Line
	5050 3050 5050 3350
Connection ~ 5050 3350
Wire Wire Line
	5150 3050 5150 3450
Connection ~ 5150 3450
Wire Wire Line
	5250 3050 5250 3550
Connection ~ 5250 3550
Wire Wire Line
	5350 3050 5350 3650
Connection ~ 5350 3650
Wire Wire Line
	5450 3050 5450 3750
Connection ~ 5450 3750
Wire Wire Line
	5550 3050 5550 3850
Connection ~ 5550 3850
Wire Wire Line
	4300 3950 5650 3950
Connection ~ 4300 3950
Wire Wire Line
	5650 3050 5650 3950
Connection ~ 5650 3950
Wire Wire Line
	5650 3950 6050 3950
Wire Wire Line
	5550 3850 6150 3850
Wire Wire Line
	5450 3750 6250 3750
Wire Wire Line
	5350 3650 6350 3650
Wire Wire Line
	5250 3550 6450 3550
Wire Wire Line
	5150 3450 6550 3450
Wire Wire Line
	5050 3350 6650 3350
Wire Wire Line
	4950 3250 6750 3250
Wire Wire Line
	6750 3250 6750 4850
Wire Wire Line
	6750 4850 7150 4850
Wire Wire Line
	7150 4950 6650 4950
Wire Wire Line
	6650 4950 6650 3350
Wire Wire Line
	6550 3450 6550 5850
Wire Wire Line
	6550 5850 7150 5850
Wire Wire Line
	7150 5950 6450 5950
Wire Wire Line
	6450 5950 6450 3550
Wire Wire Line
	6350 3650 6350 6850
Wire Wire Line
	6350 6850 7150 6850
Wire Wire Line
	7150 6950 6250 6950
Wire Wire Line
	6250 6950 6250 3750
Wire Wire Line
	6150 3850 6150 7850
Wire Wire Line
	6150 7850 7150 7850
Wire Wire Line
	7150 7950 6050 7950
Wire Wire Line
	6050 7950 6050 3950
Wire Wire Line
	5350 4650 7150 4650
Wire Wire Line
	5650 5750 7150 5750
Wire Wire Line
	7150 5650 5550 5650
Wire Wire Line
	5450 4750 7150 4750
Wire Wire Line
	7150 6650 5650 6650
Wire Wire Line
	5550 6750 7150 6750
Wire Wire Line
	7150 7650 5450 7650
Wire Wire Line
	5350 7750 7150 7750
Wire Wire Line
	3250 6550 4950 6550
Wire Wire Line
	4950 5650 4950 6550
Connection ~ 4950 6550
Wire Wire Line
	4950 6550 5350 6550
$Comp
L Connector:TestPoint TP28
U 1 1
P 14650 6950
F 0 "TP28" V 14650 7150 50  0000 L CNN
F 1 "TestPoint" H 14708 6977 50  0001 L CNN
F 2 "TestPoint:TestPoint_Pad_D1.0mm" H 14850 6950 50  0001 C CNN
F 3 "~" H 14850 6950 50  0001 C CNN
	1    14650 6950
	-1   0    0    1   
$EndComp
$Comp
L Connector:TestPoint TP27
U 1 1
P 14550 6950
F 0 "TP27" V 14550 7150 50  0000 L CNN
F 1 "TestPoint" H 14608 6977 50  0001 L CNN
F 2 "TestPoint:TestPoint_Pad_D1.0mm" H 14750 6950 50  0001 C CNN
F 3 "~" H 14750 6950 50  0001 C CNN
	1    14550 6950
	-1   0    0    1   
$EndComp
Wire Wire Line
	14150 6650 14650 6650
Wire Wire Line
	14150 6750 14550 6750
Wire Wire Line
	14550 6950 14550 6750
Connection ~ 14550 6750
Wire Wire Line
	14550 6750 15550 6750
Wire Wire Line
	14650 6950 14650 6650
Connection ~ 14650 6650
Wire Wire Line
	14650 6650 15550 6650
Wire Wire Line
	4250 6950 4250 6750
$Comp
L Connector:TestPoint TP25
U 1 1
P 4250 6950
F 0 "TP25" V 4250 7150 50  0000 L CNN
F 1 "TestPoint" H 4308 6977 50  0001 L CNN
F 2 "TestPoint:TestPoint_Pad_D1.0mm" H 4450 6950 50  0001 C CNN
F 3 "~" H 4450 6950 50  0001 C CNN
	1    4250 6950
	-1   0    0    1   
$EndComp
$Comp
L Connector:TestPoint TP26
U 1 1
P 4350 6950
F 0 "TP26" V 4350 7150 50  0000 L CNN
F 1 "TestPoint" H 4408 6977 50  0001 L CNN
F 2 "TestPoint:TestPoint_Pad_D1.0mm" H 4550 6950 50  0001 C CNN
F 3 "~" H 4550 6950 50  0001 C CNN
	1    4350 6950
	-1   0    0    1   
$EndComp
Wire Wire Line
	3250 6650 4350 6650
Wire Wire Line
	3250 6750 4250 6750
Connection ~ 4250 6750
Wire Wire Line
	4250 6750 4750 6750
Wire Wire Line
	4350 6950 4350 6650
Connection ~ 4350 6650
Wire Wire Line
	4350 6650 4950 6650
Wire Wire Line
	4950 6650 4950 9050
Wire Wire Line
	8250 7350 11450 7350
Wire Wire Line
	8150 7250 11450 7250
Wire Wire Line
	8150 7150 11450 7150
Wire Wire Line
	8250 7050 11450 7050
Wire Wire Line
	8250 5350 11450 5350
Wire Wire Line
	8150 5250 11450 5250
Wire Wire Line
	8150 5150 11450 5150
Wire Wire Line
	8250 5050 11450 5050
$Comp
L Device:Q_PMOS_GSD Q1
U 1 1
P 5550 9150
F 0 "Q1" V 5900 9150 50  0000 C CNN
F 1 "ZXMP10A13FTA" V 5800 9150 50  0000 C CNN
F 2 "Package_TO_SOT_SMD:SOT-23" H 5750 9250 50  0001 C CNN
F 3 "~" H 5550 9150 50  0001 C CNN
	1    5550 9150
	0    -1   -1   0   
$EndComp
$EndSCHEMATC
